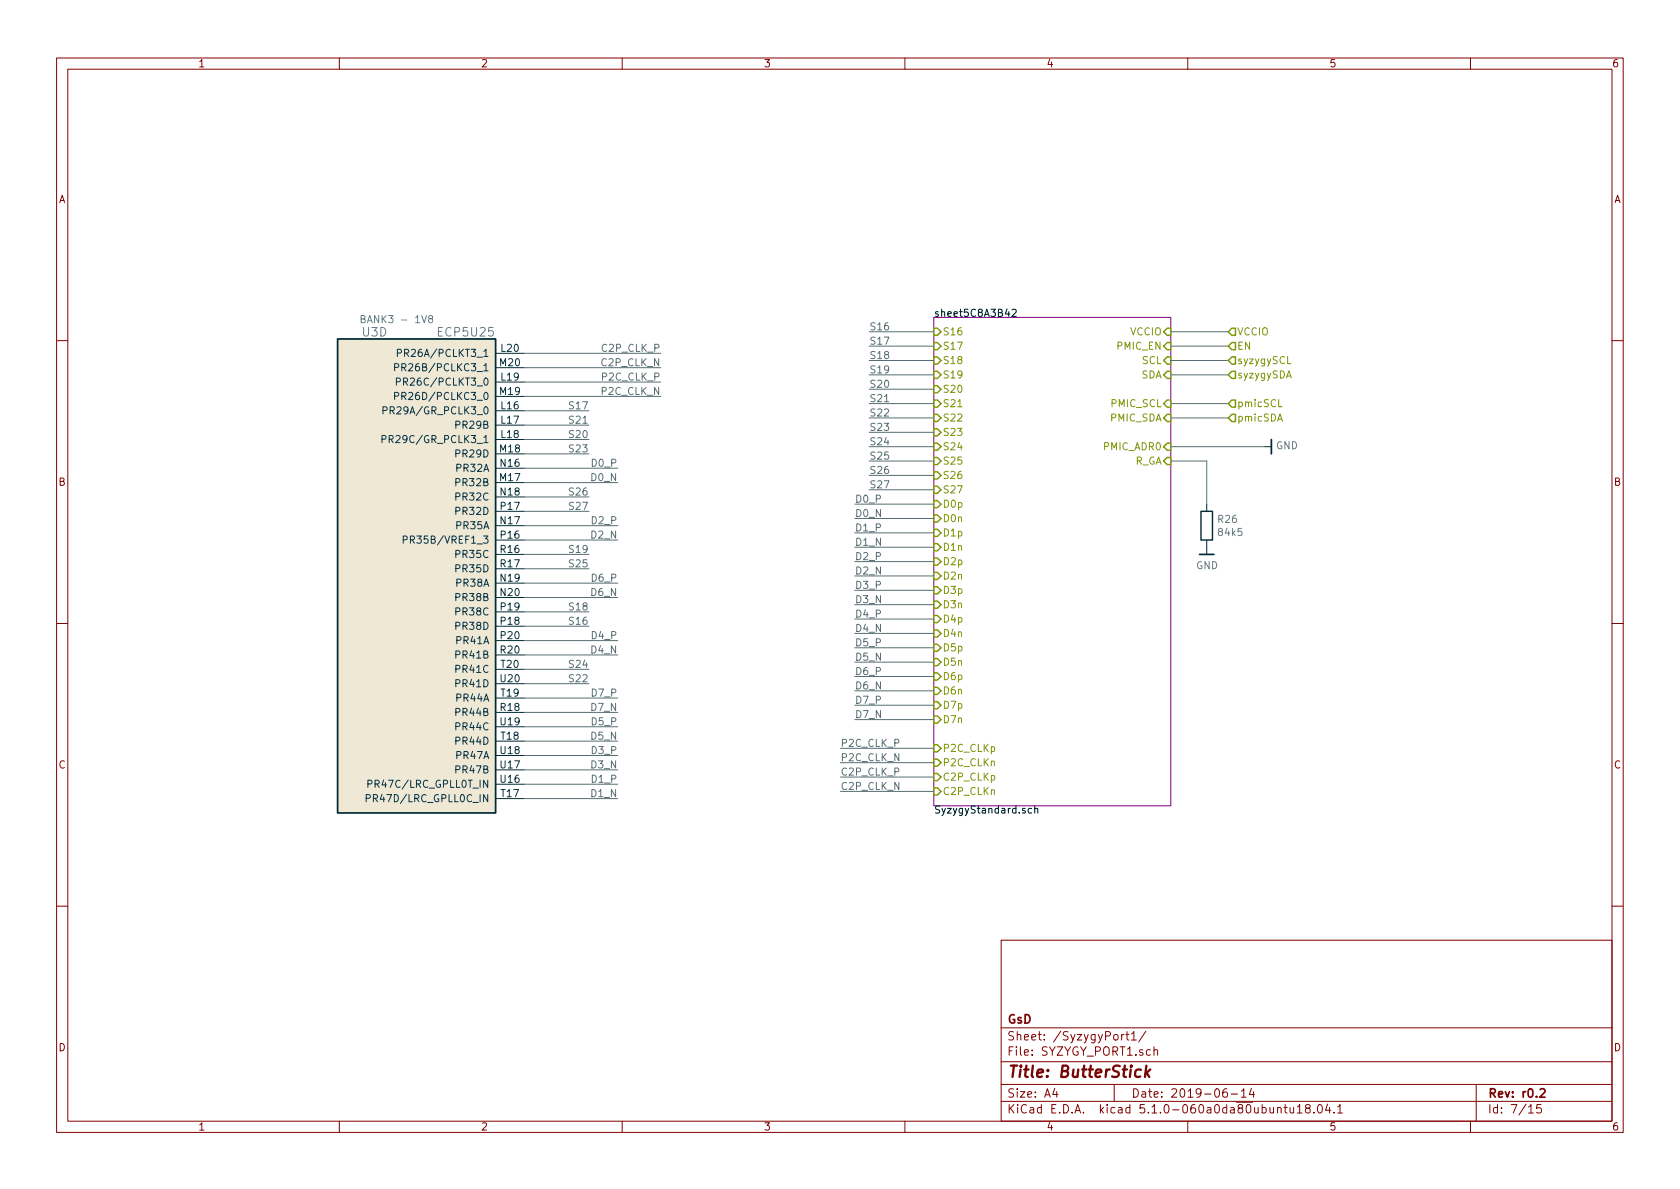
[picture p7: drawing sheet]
EESchema Schematic File Version 4
LIBS:ButterStick-cache
EELAYER 29 0
EELAYER END
$Descr A4 11693 8268
encoding utf-8
Sheet 7 15
Title "ButterStick"
Date "2019-06-14"
Rev "r0.2"
Comp "GsD"
Comment1 ""
Comment2 ""
Comment3 ""
Comment4 ""
$EndDescr
$Comp
L gkl_lattice:ECP5U25-BG381 U?
U 4 1
P 3650 2450
AR Path="/5AB8ACB7/5C810715" Ref="U?"  Part="4" 
AR Path="/5C80F19D/5C810715" Ref="U3"  Part="4" 
F 0 "U3" H 4600 2600 60  0000 L CNN
F 1 "ECP5U25" H 3850 2600 60  0000 L CNN
F 2 "gkl_housings_bga:caBGA_381_17x17" H 3650 2450 50  0001 C CNN
F 3 "" H 3650 2450 50  0001 C CNN
F 4 " 220-2052-ND " H -200 -1950 50  0001 C CNN "SN-DK"
F 5 "LFE5U-45F-8BG381C" H -200 -1950 50  0001 C CNN "PN"
F 6 "Lattice" H -200 -1950 50  0001 C CNN "Mfg"
	4    3650 2450
	-1   0    0    -1  
$EndComp
Text Notes 2500 2250 0    50   ~ 0
BANK3 - 1V8
$Sheet
S 6500 2200 1650 3400
U 5C8A3B67
F0 "sheet5C8A3B42" 50
F1 "SyzygyStandard.sch" 50
F2 "S16" I L 6500 2300 50 
F3 "S17" I L 6500 2400 50 
F4 "S18" I L 6500 2500 50 
F5 "S19" I L 6500 2600 50 
F6 "S20" I L 6500 2700 50 
F7 "S21" I L 6500 2800 50 
F8 "S22" I L 6500 2900 50 
F9 "S23" I L 6500 3000 50 
F10 "S24" I L 6500 3100 50 
F11 "S25" I L 6500 3200 50 
F12 "S26" I L 6500 3300 50 
F13 "S27" I L 6500 3400 50 
F14 "D0p" I L 6500 3500 50 
F15 "D0n" I L 6500 3600 50 
F16 "D1p" I L 6500 3700 50 
F17 "D1n" I L 6500 3800 50 
F18 "D2p" I L 6500 3900 50 
F19 "D2n" I L 6500 4000 50 
F20 "D3p" I L 6500 4100 50 
F21 "D3n" I L 6500 4200 50 
F22 "D4p" I L 6500 4300 50 
F23 "D4n" I L 6500 4400 50 
F24 "D5p" I L 6500 4500 50 
F25 "D5n" I L 6500 4600 50 
F26 "D6p" I L 6500 4700 50 
F27 "D6n" I L 6500 4800 50 
F28 "D7p" I L 6500 4900 50 
F29 "D7n" I L 6500 5000 50 
F30 "P2C_CLKp" I L 6500 5200 50 
F31 "P2C_CLKn" I L 6500 5300 50 
F32 "C2P_CLKp" I L 6500 5400 50 
F33 "C2P_CLKn" I L 6500 5500 50 
F34 "SCL" I R 8150 2500 50 
F35 "SDA" I R 8150 2600 50 
F36 "PMIC_SCL" I R 8150 2800 50 
F37 "PMIC_SDA" I R 8150 2900 50 
F38 "PMIC_ADR0" I R 8150 3100 50 
F39 "VCCIO" I R 8150 2300 50 
F40 "R_GA" I R 8150 3200 50 
F41 "PMIC_EN" I R 8150 2400 50 
$EndSheet
Wire Wire Line
	6500 2300 6050 2300
Wire Wire Line
	6500 2400 6050 2400
Wire Wire Line
	6500 2500 6050 2500
Wire Wire Line
	6500 2600 6050 2600
Wire Wire Line
	6500 2700 6050 2700
Wire Wire Line
	6500 2800 6050 2800
Wire Wire Line
	6500 2900 6050 2900
Wire Wire Line
	6500 3000 6050 3000
Wire Wire Line
	6500 3100 6050 3100
Wire Wire Line
	6500 3200 6050 3200
Wire Wire Line
	6500 3300 6050 3300
Wire Wire Line
	6500 3400 6050 3400
Wire Wire Line
	6500 3500 5950 3500
Wire Wire Line
	6500 3600 5950 3600
Wire Wire Line
	6500 3700 5950 3700
Wire Wire Line
	6500 3800 5950 3800
Wire Wire Line
	6500 3900 5950 3900
Wire Wire Line
	6500 4000 5950 4000
Wire Wire Line
	6500 4100 5950 4100
Wire Wire Line
	6500 4200 5950 4200
Wire Wire Line
	6500 4300 5950 4300
Wire Wire Line
	6500 4400 5950 4400
Wire Wire Line
	6500 4500 5950 4500
Wire Wire Line
	6500 4600 5950 4600
Wire Wire Line
	6500 4700 5950 4700
Wire Wire Line
	6500 4800 5950 4800
Wire Wire Line
	6500 4900 5950 4900
Wire Wire Line
	6500 5000 5950 5000
Wire Wire Line
	6500 5200 5850 5200
Wire Wire Line
	6500 5300 5850 5300
Wire Wire Line
	6500 5400 5850 5400
Wire Wire Line
	6500 5500 5850 5500
Text Label 6050 2300 0    50   ~ 0
S16
Text Label 6050 2400 0    50   ~ 0
S17
Text Label 6050 2500 0    50   ~ 0
S18
Text Label 6050 2600 0    50   ~ 0
S19
Text Label 6050 2700 0    50   ~ 0
S20
Text Label 6050 2800 0    50   ~ 0
S21
Text Label 6050 2900 0    50   ~ 0
S22
Text Label 6050 3000 0    50   ~ 0
S23
Text Label 6050 3100 0    50   ~ 0
S24
Text Label 6050 3200 0    50   ~ 0
S25
Text Label 6050 3300 0    50   ~ 0
S26
Text Label 6050 3400 0    50   ~ 0
S27
Text Label 5950 3500 0    50   ~ 0
D0_P
Text Label 5950 3600 0    50   ~ 0
D0_N
Text Label 5950 3700 0    50   ~ 0
D1_P
Text Label 5950 3800 0    50   ~ 0
D1_N
Text Label 5950 3900 0    50   ~ 0
D2_P
Text Label 5950 4000 0    50   ~ 0
D2_N
Text Label 5950 4100 0    50   ~ 0
D3_P
Text Label 5950 4200 0    50   ~ 0
D3_N
Text Label 5950 4300 0    50   ~ 0
D4_P
Text Label 5950 4400 0    50   ~ 0
D4_N
Text Label 5950 4500 0    50   ~ 0
D5_P
Text Label 5950 4600 0    50   ~ 0
D5_N
Text Label 5950 4700 0    50   ~ 0
D6_P
Text Label 5950 4800 0    50   ~ 0
D6_N
Text Label 5950 4900 0    50   ~ 0
D7_P
Text Label 5950 5000 0    50   ~ 0
D7_N
Text Label 5850 5200 0    50   ~ 0
P2C_CLK_P
Text Label 5850 5300 0    50   ~ 0
P2C_CLK_N
Text Label 5850 5400 0    50   ~ 0
C2P_CLK_P
Text Label 5850 5500 0    50   ~ 0
C2P_CLK_N
Wire Wire Line
	3650 4350 4100 4350
Wire Wire Line
	3650 2850 4100 2850
Wire Wire Line
	3650 4250 4100 4250
Wire Wire Line
	3650 3850 4100 3850
Wire Wire Line
	3650 3050 4100 3050
Wire Wire Line
	3650 2950 4100 2950
Wire Wire Line
	3650 4750 4100 4750
Wire Wire Line
	3650 3150 4100 3150
Wire Wire Line
	3650 4650 4100 4650
Wire Wire Line
	3650 3950 4100 3950
Wire Wire Line
	3650 3450 4100 3450
Wire Wire Line
	3650 3550 4100 3550
Wire Wire Line
	3650 3250 4300 3250
Wire Wire Line
	3650 3350 4300 3350
Wire Wire Line
	3650 5450 4300 5450
Wire Wire Line
	3650 5550 4300 5550
Wire Wire Line
	3650 3650 4300 3650
Wire Wire Line
	3650 3750 4300 3750
Wire Wire Line
	3650 5250 4300 5250
Wire Wire Line
	3650 5350 4300 5350
Wire Wire Line
	3650 4450 4300 4450
Wire Wire Line
	3650 4550 4300 4550
Wire Wire Line
	3650 5050 4300 5050
Wire Wire Line
	3650 5150 4300 5150
Wire Wire Line
	3650 4050 4300 4050
Wire Wire Line
	3650 4150 4300 4150
Wire Wire Line
	3650 4850 4300 4850
Wire Wire Line
	3650 4950 4300 4950
Wire Wire Line
	3650 2650 4600 2650
Wire Wire Line
	3650 2750 4600 2750
Wire Wire Line
	3650 2450 4600 2450
Wire Wire Line
	3650 2550 4600 2550
Text Label 4100 4350 2    50   ~ 0
S16
Text Label 4100 2850 2    50   ~ 0
S17
Text Label 4100 4250 2    50   ~ 0
S18
Text Label 4100 3850 2    50   ~ 0
S19
Text Label 4100 3050 2    50   ~ 0
S20
Text Label 4100 2950 2    50   ~ 0
S21
Text Label 4100 4750 2    50   ~ 0
S22
Text Label 4100 3150 2    50   ~ 0
S23
Text Label 4100 4650 2    50   ~ 0
S24
Text Label 4100 3950 2    50   ~ 0
S25
Text Label 4100 3450 2    50   ~ 0
S26
Text Label 4100 3550 2    50   ~ 0
S27
Text Label 4300 3250 2    50   ~ 0
D0_P
Text Label 4300 3350 2    50   ~ 0
D0_N
Text Label 4300 5450 2    50   ~ 0
D1_P
Text Label 4300 5550 2    50   ~ 0
D1_N
Text Label 4300 3650 2    50   ~ 0
D2_P
Text Label 4300 3750 2    50   ~ 0
D2_N
Text Label 4300 5250 2    50   ~ 0
D3_P
Text Label 4300 5350 2    50   ~ 0
D3_N
Text Label 4300 4450 2    50   ~ 0
D4_P
Text Label 4300 4550 2    50   ~ 0
D4_N
Text Label 4300 5050 2    50   ~ 0
D5_P
Text Label 4300 5150 2    50   ~ 0
D5_N
Text Label 4300 4050 2    50   ~ 0
D6_P
Text Label 4300 4150 2    50   ~ 0
D6_N
Text Label 4300 4850 2    50   ~ 0
D7_P
Text Label 4300 4950 2    50   ~ 0
D7_N
Text Label 4600 2650 2    50   ~ 0
P2C_CLK_P
Text Label 4600 2750 2    50   ~ 0
P2C_CLK_N
Text Label 4600 2450 2    50   ~ 0
C2P_CLK_P
Text Label 4600 2550 2    50   ~ 0
C2P_CLK_N
Text HLabel 8550 2300 2    50   Input ~ 0
VCCIO
Wire Wire Line
	8150 3200 8400 3200
Wire Wire Line
	8400 3200 8400 3500
$Comp
L Device:R R?
U 1 1
P 8400 3650
AR Path="/5C80F1A0/5C996E36" Ref="R?"  Part="1" 
AR Path="/5C80F19D/5C996E36" Ref="R26"  Part="1" 
F 0 "R26" H 8470 3696 50  0000 L CNN
F 1 "84k5" H 8470 3605 50  0000 L CNN
F 2 "pkl_dipol:R_0402" V 8330 3650 50  0001 C CNN
F 3 "~" H 8400 3650 50  0001 C CNN
F 4 "Stackpole Electronics Inc" H 0   0   50  0001 C CNN "Mfg"
F 5 "RMCF0402FT84K5" H 0   0   50  0001 C CNN "PN"
F 6 "1%" H 0   0   50  0001 C CNN "Tol"
	1    8400 3650
	1    0    0    -1  
$EndComp
$Comp
L gkl_power:GND #PWR?
U 1 1
P 8400 3800
AR Path="/5C80F1A0/5C996E3D" Ref="#PWR?"  Part="1" 
AR Path="/5C80F19D/5C996E3D" Ref="#PWR0214"  Part="1" 
F 0 "#PWR0214" H 8400 3550 50  0001 C CNN
F 1 "GND" H 8403 3674 50  0000 C CNN
F 2 "" H 8300 3450 50  0001 C CNN
F 3 "" H 8400 3800 50  0001 C CNN
	1    8400 3800
	1    0    0    -1  
$EndComp
$Comp
L gkl_power:GND #PWR?
U 1 1
P 8800 3100
AR Path="/5C80F1A0/5C996E43" Ref="#PWR?"  Part="1" 
AR Path="/5C80F19D/5C996E43" Ref="#PWR0215"  Part="1" 
F 0 "#PWR0215" H 8800 2850 50  0001 C CNN
F 1 "GND" V 8804 3020 50  0000 R CNN
F 2 "" H 8700 2750 50  0001 C CNN
F 3 "" H 8800 3100 50  0001 C CNN
	1    8800 3100
	0    -1   -1   0   
$EndComp
Wire Wire Line
	8150 3100 8800 3100
Wire Wire Line
	8150 2300 8550 2300
Wire Wire Line
	8150 2500 8550 2500
Wire Wire Line
	8150 2600 8550 2600
Wire Wire Line
	8150 2800 8550 2800
Wire Wire Line
	8150 2900 8550 2900
Text HLabel 8550 2500 2    50   Input ~ 0
syzygySCL
Text HLabel 8550 2600 2    50   Input ~ 0
syzygySDA
Text HLabel 8550 2800 2    50   Input ~ 0
pmicSCL
Text HLabel 8550 2900 2    50   Input ~ 0
pmicSDA
Wire Wire Line
	8150 2400 8550 2400
Text HLabel 8550 2400 2    50   Input ~ 0
EN
$EndSCHEMATC
